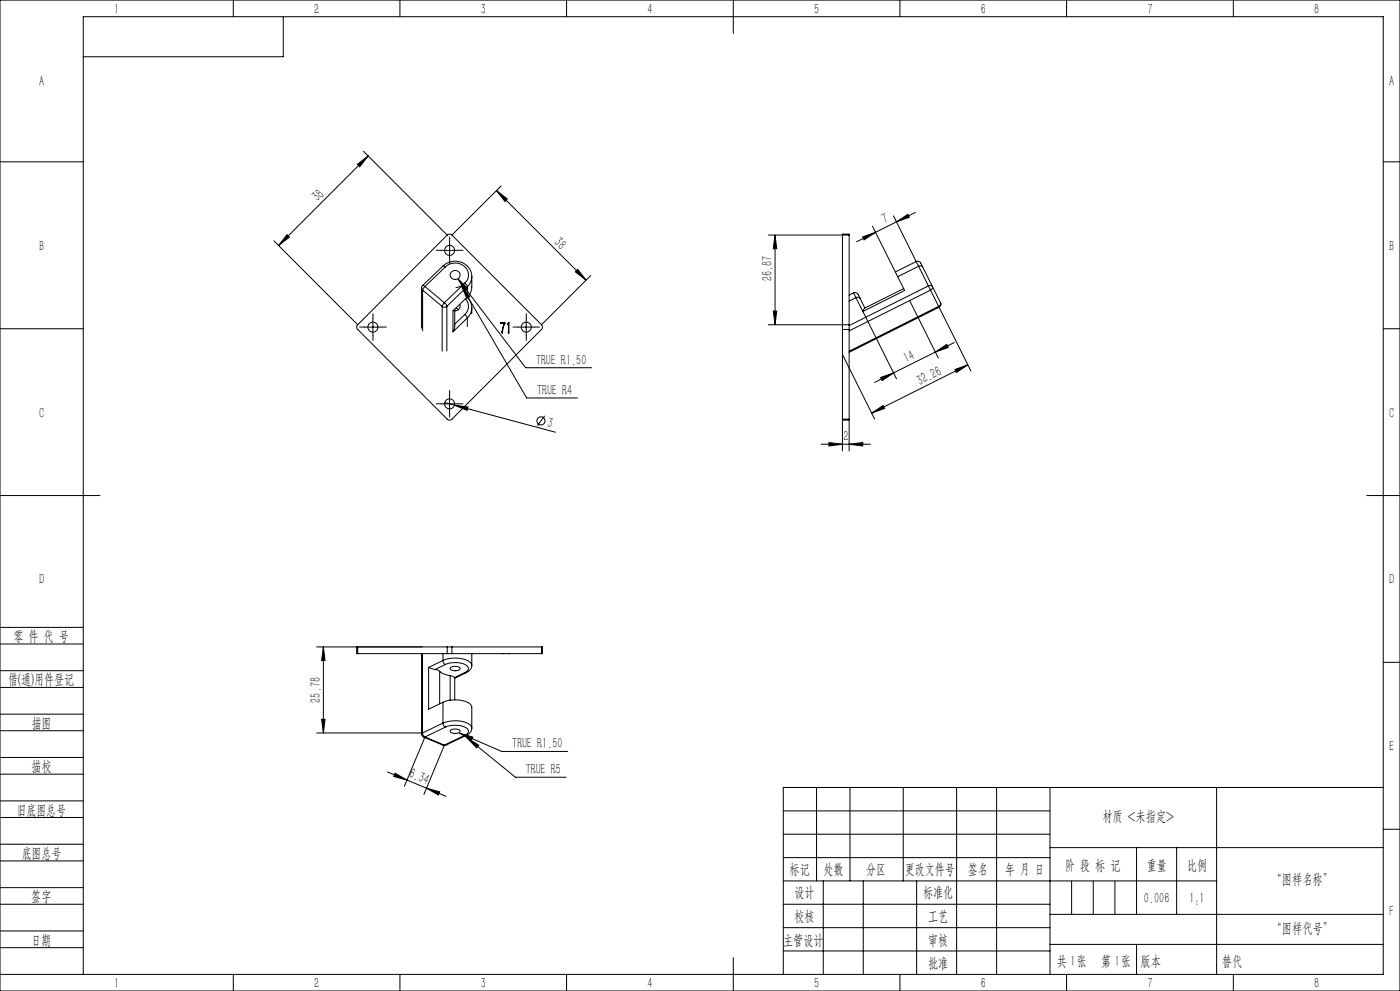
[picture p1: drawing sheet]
<svg xmlns="http://www.w3.org/2000/svg" width="420mm" height="297mm" viewBox="0 0 420 297" stroke-linecap="round" stroke-linejoin="round" font-family="sans-serif">
<g fill="none" stroke="#000" stroke-width=".3">
<path d="M0 0h420v297h-420zM70 0v5M85 5v12h-60M120 0v5M170 0v5M220 0v10M270 0v5M320 0v5M370 0v5M0 48.5h25M107.2 49.2l3.3-2.5-2.6 3.3zM109 45.3l25.2 25.1"/>
<path d="M110.5 46.7l-26.9 26.9M148.9 57.1l3.3 2.5-.7 .8zM148.9 57.1l26.9 26.9M150.4 55.7l-14.8 14.7M415 48.5h5M82.2 72.2l25.1 25.1M86.1 70.3l.7 .8-3.2 2.5zM132.4 75h5M132.9 79.7a5.1 5.1 0 0 1 5.3-1.2 5.1 5.1 0 0 1 3.3 4.3M132.9 79.7l.7 .3M132.9 79.7l-6.1 5.9M133.6 80a4 4 0 0 1 4.6-.9 4 4 0 0 1 2.2 4.1l-.3 .9-.6 .7"/>
<path d="M133.6 80l-6.1 5.9M134.2 70.4a1.02 1.02 0 0 1 1.4 0M134.2 70.4l-26.9 26.9M134.9 72.5v5M135.6 70.4l26.9 26.9M230.5 70.4h24.2M232.5 70.4l.5 4.1h-1zM232.5 70.4v26.9M254.7 70.4v-.2h-2v28.5M254.7 70.4v26.9M258.8 71l3.8-1.4-3.4 2.3zM261.8 67.8l6.8 13.7"/>
<path d="M262.6 69.6l-5.6 2.9M268 64.7l6.8 13.7M268.9 66.5l-6.3 3.1M268.9 66.5l3.4-2.3 .5 .9zM274.6 63.7l-5.7 2.8M274.8 78.4a1.35 1.35 0 0 1 1.8 1.3l.2 .3M274.8 78.4l.8 1.4M274.8 78.4l-6.2 3.1M275.6 79.8l.5-.1 .7 .3M275.6 79.8l2.9 5.9M275.6 79.8l-6.3 3.1M276.8 80l5.4 10.7"/>
<path d="M0 98.5h25M107.3 97.3a.94 .94 0 0 0 0 1.4l26.9 26.9a1.02 1.02 0 0 0 1.4 0l26.9-26.9a1.02 1.02 0 0 0 0-1.4M109.4 98h5M111.9 95.5v5M126.5 86.3l.3 .7M126.5 86.3v12.1M126.8 85.6l-.3 .7M126.8 85.6l.7 .3M126.8 87l5.8 4.8M126.8 87v12.2M127.5 85.9l-.7 1.1M127.5 85.9l5.8 4.8"/>
<path d="M132.6 91.8v13.5M133.3 90.7l.8 1.1M133.3 90.7l-.7 1.1M134.1 91.8a1.07 1.07 0 0 1-1.5 0M134.1 91.8v13.4M135.3 81.7a1.42 1.42 0 0 1 2.5-.1 1.42 1.42 0 0 1-1.3 2.1 1.34 1.34 0 0 1-1.2-.6 1.34 1.34 0 0 1 0-1.4zM136.4 92.7v5.1l-.5 1.6M136.7 92.4l.8 .4M137.4 83.6l20.3 26.6h19.8M137.4 83.6l2.9 2.9-.8 .6zM137.9 91.2a1.36 1.36 0 0 1-1.5 1.9M138.4 85.7l19.6 33.6h15.2"/>
<path d="M138.4 85.7l2.5 3.2-.8 .5zM139.5 84.8l.7 1.1M139.5 94.3l.7 1M139.5 84.8l-6.2 5.9M139.5 94.3l-3.1 2.9M139.5 84.8l-1.2 .9-1.6 .5M139.7 89.6a3.3 3.3 0 0 1-.2 4.7M140.2 89.1a4.6 4.6 0 0 1 1.3 3.1v1.8M140.2 85.9l-6.1 5.9M140.2 85.9v3.1M140.2 95.3v2.6M140.2 89l-4.3 4.2v6.2"/>
<path d="M140.2 95.3l-4.3 4.1M141.5 82.8v3.8l-.3 1.1-1 1.3M141.5 82.9l-.3 1.7-1 1.3M141.5 92.2l-.3 1.7-1 1.4M150.1 96.7l1.3-.1 .2 .2-.5 .9-.4 2.2a4 4 0 0 1 .6-3h-1zM150.1 96.7v.1M152.6 96.6v3.4l-.1-3-.2 .1zM155.4 98h5M157.9 95.5v5M173.3 80.7l2.5 3.3-3.2-2.5zM177.2 82.5l-14.7 14.8M230.5 97.3h24.2"/>
<path d="M232 93.2h1l-.5 4.1zM252.7 98.7v36.4M252.7 98.7h2M254.7 97.3v1.4M254.7 98.7v36.4M256.1 87.8a1.38 1.38 0 0 1 1.7 1.2l.2 .4M256.1 87.8l.7 1.4M256.1 87.8l-1.4 .6M256.8 89.2a.9 .9 0 0 1 1.2 .2M256.8 89.2l-2.1 1M256.8 89.2l2.1 4.1M258 89.4l1.5 2.9"/>
<path d="M258.9 93.3l10.1 20.3M268.6 81.5l.7 1.4M269.3 82.9l2.1 4.2-12.5 6.2M271.1 86.5l-11.7 5.9-.5 .9M273 90.2l8.5 17.1M278.5 85.7l.7 1.3M278.5 85.7a.75 .75 0 0 1 1.2 .2 .75 .75 0 0 1-.5 1.1M278.5 85.7l-23.8 11.9M279.2 87l2.4 4.8M279.2 87l-24.5 12.2M281.6 91.8l.1 .3M281.6 91.8l-26.9 13.5"/>
<path d="M281.7 92.1l9.6 19.1M281.7 92.1l-27 13.5M282.2 90.7a1.01 1.01 0 0 1-.5 1.4M282.2 90.7a.89 .89 0 0 1-.6 1.1M415 98.5h5M134.9 118.5v5M252.7 106.3l9.7 19.3M264.2 113.1l3.9-1.3-3.4 2.2zM268.1 111.8l-5.7 2.8M280.6 105.5l-12.5 6.3M280.6 105.5l3.4-2.3 .5 .9zM286.3 102.7l-5.7 2.8"/>
<path d="M286.5 110.7l3.8-1.3-3.4 2.3zM290.3 109.4l-28.8 14.4M132.4 121h5M133.4 120.6l2.9 .8M136.3 121.4l4.1 .6-.3 1zM136.3 121.4l30.3 8.1M163.4 124.6l-2.2 3M246.4 133.1h14.7M248.7 132.6l4 .5-4 .6zM252.7 125.6h2v.3h-2zM254.7 133.1l4.1-.5v1.1zM261.5 123.8l3.4-2.3 .5 .9z"/>
<path d="M0 148.5h30M410 148.5h10M0 193h25M0 188h25M97 193.9v25.8M97 193.9l.5 4.1h-1zM107 193.9h.3v2h-.3zM107.3 195.9h26.9M126.5 195.9v24.1M126.8 195.9v23.8M132.9 197.9l.3 .9 .4 .3M132.9 197.9a8.5 8.5 0 0 1 8.4 .8l.2 .8"/>
<path d="M132.9 195.9v2M132.9 197.9l-4.3 2.1M133.6 199.1a6.6 6.6 0 0 1 6.8 .7 1.19 1.19 0 0 1-.9 1.8M133.6 199.1l-3.1 1.6M134.2 195.9h1.4M134.2 193.9h1.4M134.2 193.9h-39.2M134.2 193.9v2M135.6 193.9h26.9M135.6 193.9v2M135.6 195.9h26.9M141.5 199.5a2.31 2.31 0 0 1-1.6 2.1"/>
<path d="M141.5 195.9v3.6M150.7 195.9h.1M152.5 195.9h.1M162.5 193.9h.2v2h-.2M162.5 193.9v2M415 198.5h5M0 206h25M0 201h25M0 219h25M0 214h25M95 219.7h31.8M96.5 215.6h1l-.5 4.1z"/>
<path d="M126.5 220l.1 .5 .5 .4M126.8 219.7l.3 .9 .4 .3M126.8 219.7l-.3 .3M128.6 200l1.9 .7M128.6 200v12.5l4.3-2M130.5 200.7l1.4 .5M131.9 201.2a5.3 5.3 0 0 0 3.1 1.3M131.9 201.2v9.7M132.9 216.7l.2 .7 .5 .5M132.9 210.5a8.5 8.5 0 0 1 8.4 .7l.2 .6v6.5M132.9 216.7a9.1 9.1 0 0 1 8.1 .6l.5 .9M132.9 210.5v6.2"/>
<path d="M132.9 216.7l-6.1 3M133.6 217.9a6.8 6.8 0 0 1 6.8 .7 1.23 1.23 0 0 1-.9 1.8M133.6 217.9l-6.1 3M135 202.5l1.3 .6M135 202.5v7.4M135.1 218.9a2.13 2.13 0 0 1 2.9 .3 2.09 2.09 0 0 1-3 0zM135.1 200.1l.2-.1a2.11 2.11 0 0 1 2.7 .4 2.09 2.09 0 0 1-3 0zM136.3 203.1l.1 .1M136.4 203.2v6.6M137.9 219.7l12.6 5.5h19.8M137.9 219.7l4 1.2-.5 .9zM139.5 201.6h.4"/>
<path d="M139.5 201.6l-3.2 1.5M139.9 201.6l-3.5 1.7M141.5 218.2a2.31 2.31 0 0 1-1.6 2.2M0 232h25M0 227h25M116.2 231.3l17.6 7.4M118.5 231.7l3.6 2.1-4-1.1zM127.1 220.9l5.8 2.4M127.5 220.9h-.4M127.5 220.9l5.8 2.4M127.5 220.9l-6.2 14.7M128 236.2l3.9 1.1-.4 1z"/>
<path d="M133.3 223.3h.5M133.3 223.3h-.4M133.3 223.3l-6.1 14.8M133.8 223.3h-.9M139.5 220.4h.4M139.5 220.4l-6.2 2.9M139.9 220.4l-6.1 2.9M140.1 221.2l14.5 11.7h15.2M140.1 221.2l3.5 2.1-.6 .8zM245 236v28M255 236v28M271 236v28"/>
<path d="M287 236v56M299 236v56M315 236v56M365 236v56M415 236h-180v56M0 245h25M0 240h25M0 258h25M0 253h25M235 243h80M235 250h80M235 257h80"/>
<path d="M315 254h100M341 254v20M353 254v20M415 248.5h5M0 271h25M0 266h25M0 279h25M235 271h80M235 264h130M235 278h80M247 264v28M259 264v28"/>
<path d="M275 264v28M315 274h100M0 284h25M0 292h415v-287h-390v287M70 292v5M120 292v5M170 292v5M220 287v10M235 285h80M270 292v5M315 283h100M320 292v5"/>
<path d="M370 292v5"/>
<circle cx="134.9" cy="75" r="1.5"/>
<circle cx="111.9" cy="98" r="1.5"/>
<circle cx="157.9" cy="98" r="1.5"/>
<circle cx="134.9" cy="121" r="1.5"/>
<circle cx="162.3" cy="126.1" r="1.22"/>
</g>
<g fill="none" stroke="#000" stroke-width=".3" stroke-dasharray="30.5 1.3 1.3 1.3">
<path d="M132.4 75h-1.5M134.9 72.5v-1.5M134.9 77.5v1.5M137.4 75h1.5M109.4 98h-1.5M111.9 95.5v-1.5M114.4 98h1.5M155.4 98h-1.5M157.9 95.5v-1.5M160.4 98h1.5M111.9 100.5v1.5M134.9 118.5v-1.5"/>
<path d="M157.9 100.5v1.5M132.4 121h-1.5M134.9 123.5v1.5M137.4 121h1.5"/>
</g>
<path d="M321.5 264v10M328 264v10M334.5 264v10M341 283v9" fill="none" stroke="#0a0605" stroke-width=".3"/>
<g fill="#000">
<path d="M136.3 121.4l4.1 .6-.3 1z"/>
<path d="M107.2 49.2l3.3-2.5-2.6 3.3zM86.1 70.3l.7 .8-3.2 2.5z"/>
<path d="M232.5 70.4l.5 4.1h-1zM232 93.2h1l-.5 4.1z"/>
<path d="M268.9 66.5l3.4-2.3 .5 .9zM258.8 71l3.8-1.4-3.4 2.3z"/>
<path d="M138.4 85.7l1.7 3.7 .8-.5zM137.4 83.6l2.1 3.5 .8-.6zM248.7 132.6l4 .5-4 .6zM254.7 133.1l4.1-.5v1.1zM137.9 219.7l3.5 2.1 .5-.9zM140.1 221.2l2.9 2.9 .6-.8z"/>
<path d="M173.3 80.7l2.5 3.3-3.2-2.5zM148.9 57.1l3.3 2.5-.7 .8z"/>
<path d="M280.6 105.5l3.4-2.3 .5 .9zM264.2 113.1l3.9-1.3-3.4 2.2z"/>
<path d="M261.5 123.8l3.4-2.3 .5 .9zM286.5 110.7l3.8-1.3-3.4 2.3z"/>
<path d="M97 193.9l.5 4.1h-1zM96.5 215.6h1l-.5 4.1z"/>
<path d="M118.5 231.7l3.6 2.1-4-1.1zM128 236.2l3.9 1.1-.4 1z"/>
</g>
<g font-size="4.4">
<text x="34.2" y="4.1">1</text>
<text x="94.2" y="4.1">2</text>
<text x="144.2" y="4.1">3</text>
<text x="194.2" y="4.1">4</text>
<text x="244.2" y="4.1">5</text>
<text x="294.2" y="4.1">6</text>
<text x="344.2" y="4.1">7</text>
<text x="394.2" y="4.1">8</text>
<text x="11.7" y="25.9">A</text>
<text x="416.7" y="25.9">A</text>
<text x="95.3" y="60.6" transform="rotate(-45 95.3 60.6)">38</text>
<text x="265.4" y="67.3" transform="rotate(-27 265.4 67.3)">7</text>
<text x="11.7" y="75.1">B</text>
<text x="165.9" y="72.8" transform="rotate(45 165.9 72.8)">38</text>
<text x="416.7" y="75.1">B</text>
<text x="231.7" y="84.3" transform="rotate(-90 231.7 84.3)">26.87</text>
<text x="160.8" y="109.3">TRUE R1.50</text>
<text x="272" y="108.8" transform="rotate(-27 272 108.8)">14</text>
<text x="161.1" y="118.4">TRUE R4</text>
<text x="275.9" y="115.6" transform="rotate(-27 275.9 115.6)">32.26</text>
<text x="11.7" y="125.1">C</text>
<text x="416.7" y="125.1">C</text>
<text x="163.9" y="127.9" transform="rotate(15 163.9 127.9)">3</text>
<text x="253" y="132.3">2</text>
<text x="11.7" y="175.1">D</text>
<text x="416.7" y="175.1">D</text>
<text x="4" y="192">零 件 代 号</text>
<text x="2.5" y="205.1">借(通)用件登记</text>
<text x="96.2" y="210.6" transform="rotate(-90 96.2 210.6)">25.78</text>
<text x="9.5" y="218.1">描图</text>
<text x="153.7" y="224.3">TRUE R1.50</text>
<text x="416.7" y="225.1">E</text>
<text x="9.5" y="231.1">描校</text>
<text x="122.4" y="233" transform="rotate(23 122.4 233)">6.34</text>
<text x="157.8" y="232.1">TRUE R5</text>
<text x="5" y="244.2">旧底图总号</text>
<text x="330.7" y="246.2">材质 &lt;未指定&gt;</text>
<text x="6.5" y="257.2">底图总号</text>
<text x="236.9" y="261.9">标记</text>
<text x="247.1" y="261.9">处数</text>
<text x="259.9" y="261.9">分区</text>
<text x="271.5" y="261.9">更改文件号</text>
<text x="290.4" y="261.9">签名</text>
<text x="301.5" y="261.9">年 月 日</text>
<text x="319.5" y="260.6">阶 段 标 记</text>
<text x="344" y="260.6">重量</text>
<text x="356.1" y="260.6">比例</text>
<text x="238.3" y="268.9">设计</text>
<text x="276.9" y="268.9">标准化</text>
<text x="381.5" y="264.8">“图样名称”</text>
<text x="9.4" y="270.1">签字</text>
<text x="343.2" y="270.7">0.006</text>
<text x="356.8" y="270.7">1:1</text>
<text x="416.8" y="274.4">F</text>
<text x="238.3" y="276.1">校核</text>
<text x="278.4" y="276">工艺</text>
<text x="381.5" y="279.6">“图样代号”</text>
<text x="9.4" y="283.2">日期</text>
<text x="234.9" y="283.3">主管设计</text>
<text x="278.4" y="283.3">审核</text>
<text x="278.4" y="290.2">批准</text>
<text x="317.1" y="289.4">共 张</text>
<text x="321.1" y="289.4">1</text>
<text x="330.3" y="289.4">第 张</text>
<text x="334.5" y="289.4">1</text>
<text x="342.1" y="289.4">版本</text>
<text x="34.2" y="296.1">1</text>
<text x="94.2" y="296.1">2</text>
<text x="144.2" y="296.1">3</text>
<text x="194.2" y="296.1">4</text>
<text x="244.2" y="296.1">5</text>
<text x="294.2" y="296.1">6</text>
<text x="344.2" y="296.1">7</text>
<text x="394.2" y="296.1">8</text>
</g>
<text font-size="4.4" fill="#0a0605" x="366.6" y="289.4">替代</text>
</svg>
